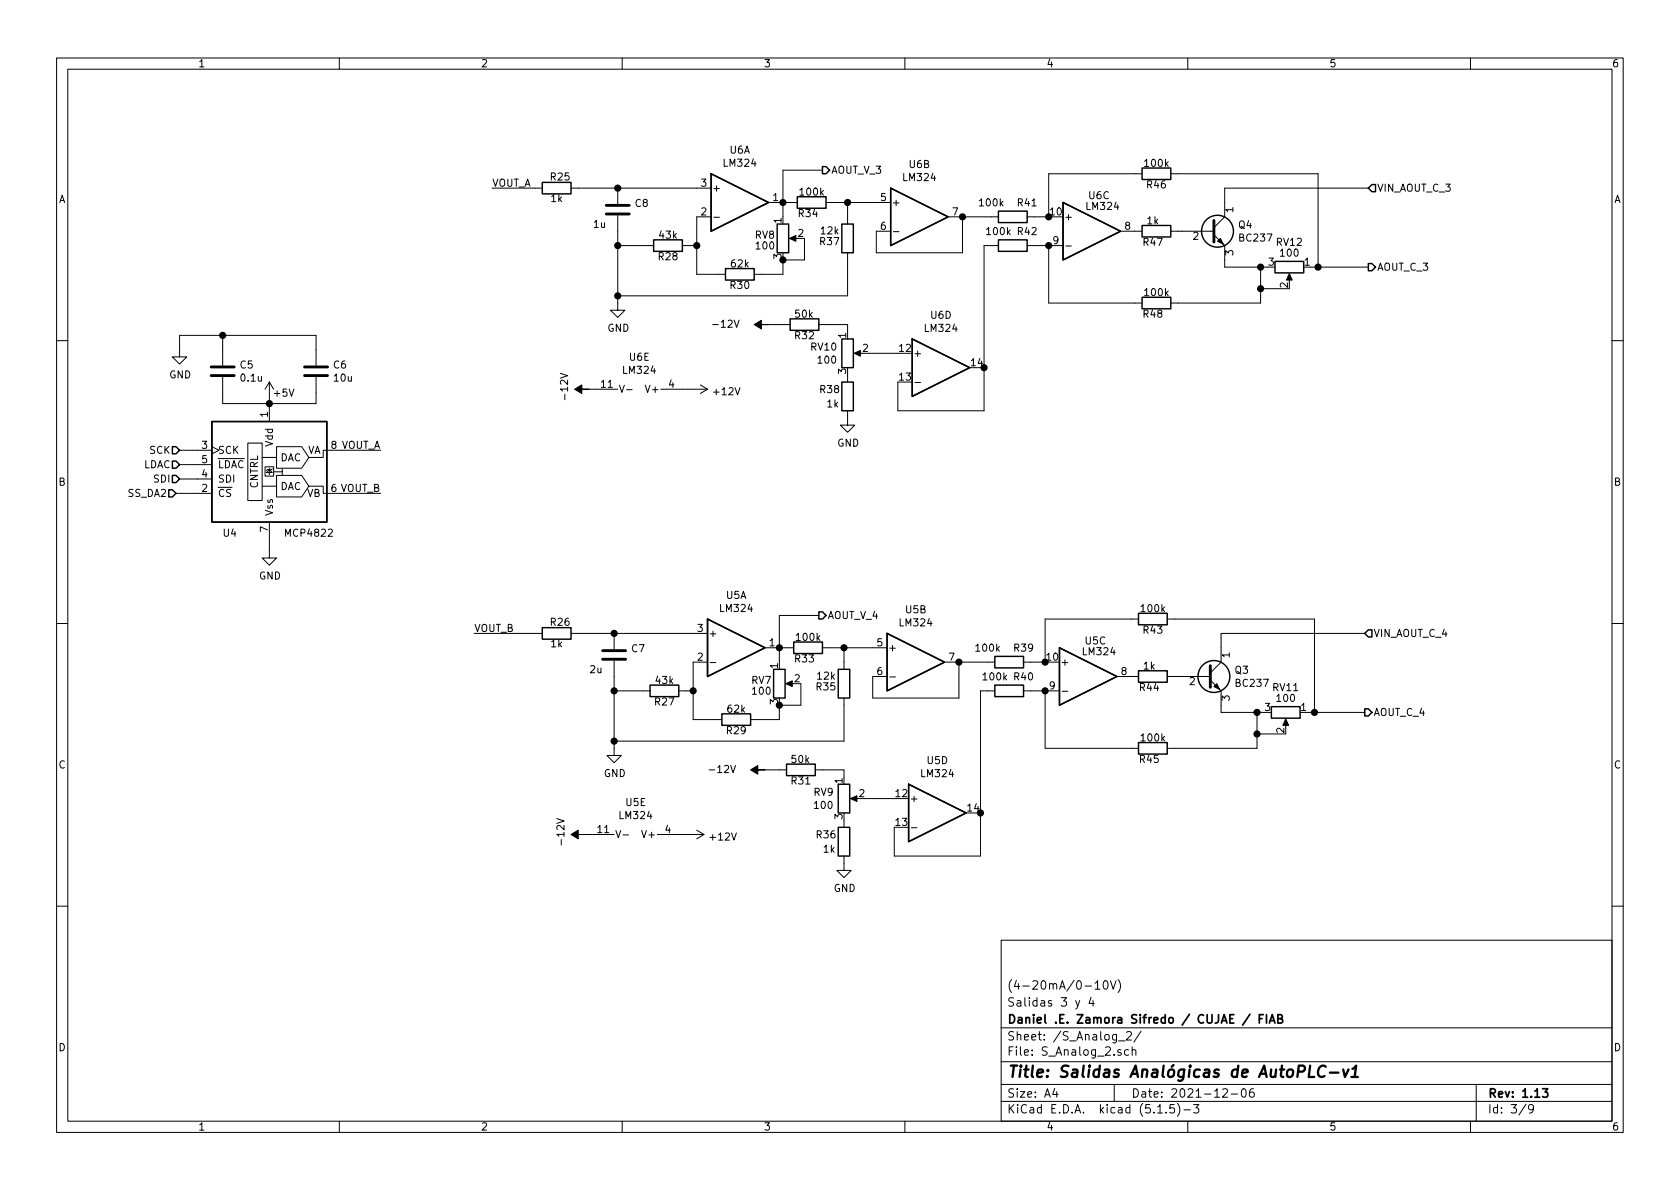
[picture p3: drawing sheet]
EESchema Schematic File Version 4
EELAYER 30 0
EELAYER END
$Descr A4 11693 8268
encoding utf-8
Sheet 3 9
Title "Salidas Analógicas de AutoPLC-v1 "
Date "2021-12-06"
Rev "1.13"
Comp "Daniel .E. Zamora Sifredo / CUJAE / FIAB"
Comment1 "Salidas 3 y 4"
Comment2 "(4-20mA/0-10V)"
Comment3 ""
Comment4 ""
$EndDescr
$Comp
L Transistor_BJT:BC237 Q?
U 1 1
P 8425 1600
AR Path="/61A6B0B8/61DA69D8" Ref="Q?"  Part="1" 
AR Path="/61E1D67A/61DA69D8" Ref="Q4"  Part="1" 
F 0 "Q4" H 8616 1646 50  0000 L CNN
F 1 "BC237" H 8616 1555 50  0000 L CNN
F 2 "Package_TO_SOT_THT:TO-92_Inline" H 8625 1525 50  0001 L CIN
F 3 "http://www.onsemi.com/pub_link/Collateral/BC237-D.PDF" H 8425 1600 50  0001 L CNN
	1    8425 1600
	1    0    0    -1  
$EndComp
$Comp
L Device:R R?
U 1 1
P 8050 1600
AR Path="/61A6B0B8/61878081" Ref="R?"  Part="1" 
AR Path="/61E1D67A/61878081" Ref="R47"  Part="1" 
F 0 "R47" V 8125 1575 50  0000 C CNN
F 1 "1k" V 7975 1575 50  0000 C CNN
F 2 "Resistor_SMD:R_0805_2012Metric_Pad1.15x1.40mm_HandSolder" V 7980 1600 50  0001 C CNN
F 3 "~" H 8050 1600 50  0001 C CNN
	1    8050 1600
	0    1    1    0   
$EndComp
$Comp
L Amplifier_Operational:LM324 U?
U 3 1
P 7600 1600
AR Path="/61A6B0B8/61878083" Ref="U?"  Part="3" 
AR Path="/61E1D67A/61878083" Ref="U6"  Part="3" 
F 0 "U6" H 7650 1850 50  0000 C CNN
F 1 "LM324" H 7675 1775 50  0000 C CNN
F 2 "Package_SO:TSSOP-14_4.4x5mm_P0.65mm" H 7550 1700 50  0001 C CNN
F 3 "http://www.ti.com/lit/ds/symlink/lm2902-n.pdf" H 7650 1800 50  0001 C CNN
	3    7600 1600
	1    0    0    -1  
$EndComp
$Comp
L Device:R_POT RV?
U 1 1
P 5450 1650
AR Path="/61A6B0B8/61DA69EA" Ref="RV?"  Part="1" 
AR Path="/61E1D67A/61DA69EA" Ref="RV8"  Part="1" 
F 0 "RV8" H 5325 1675 50  0000 C CNN
F 1 "100" H 5325 1600 50  0000 C CNN
F 2 "Potentiometer_THT:Potentiometer_Bourns_3296W_Vertical" H 5450 1650 50  0001 C CNN
F 3 "~" H 5450 1650 50  0001 C CNN
	1    5450 1650
	1    0    0    -1  
$EndComp
Connection ~ 6700 1500
Wire Wire Line
	6700 1750 6700 1500
Wire Wire Line
	6100 1750 6700 1750
Wire Wire Line
	6100 1600 6100 1750
$Comp
L Device:C C?
U 1 1
P 4300 1450
AR Path="/61A6B0B8/61DA69F4" Ref="C?"  Part="1" 
AR Path="/61E1D67A/61DA69F4" Ref="C8"  Part="1" 
F 0 "C8" H 4415 1496 50  0000 L CNN
F 1 "1u" H 4125 1350 50  0000 L CNN
F 2 "Capacitor_Tantalum_SMD:CP_EIA-2012-15_AVX-P_Pad1.30x1.05mm_HandSolder" H 4338 1300 50  0001 C CNN
F 3 "~" H 4300 1450 50  0001 C CNN
	1    4300 1450
	1    0    0    -1  
$EndComp
Connection ~ 4300 1300
$Comp
L Amplifier_Operational:LM324 U?
U 2 1
P 6400 1500
AR Path="/61A6B0B8/61876204" Ref="U?"  Part="2" 
AR Path="/61E1D67A/61876204" Ref="U6"  Part="2" 
F 0 "U6" H 6400 1867 50  0000 C CNN
F 1 "LM324" H 6400 1776 50  0000 C CNN
F 2 "Package_SO:TSSOP-14_4.4x5mm_P0.65mm" H 6350 1600 50  0001 C CNN
F 3 "http://www.ti.com/lit/ds/symlink/lm2902-n.pdf" H 6450 1700 50  0001 C CNN
	2    6400 1500
	1    0    0    -1  
$EndComp
$Comp
L power:GND #PWR?
U 1 1
P 4300 2100
AR Path="/61A6B0B8/61876205" Ref="#PWR?"  Part="1" 
AR Path="/61E1D67A/61876205" Ref="#PWR020"  Part="1" 
F 0 "#PWR020" H 4300 1850 50  0001 C CNN
F 1 "GND" H 4305 1927 50  0000 C CNN
F 2 "" H 4300 2100 50  0001 C CNN
F 3 "" H 4300 2100 50  0001 C CNN
	1    4300 2100
	1    0    0    -1  
$EndComp
$Comp
L Amplifier_Operational:LM324 U?
U 5 1
P 4450 2800
AR Path="/61A6B0B8/61876209" Ref="U?"  Part="5" 
AR Path="/61E1D67A/61876209" Ref="U6"  Part="5" 
F 0 "U6" V 4125 2800 50  0000 C CNN
F 1 "LM324" V 4216 2800 50  0000 C CNN
F 2 "Package_SO:TSSOP-14_4.4x5mm_P0.65mm" H 4400 2900 50  0001 C CNN
F 3 "http://www.ti.com/lit/ds/symlink/lm2902-n.pdf" H 4500 3000 50  0001 C CNN
	5    4450 2800
	0    1    1    0   
$EndComp
Wire Wire Line
	4100 2700 4150 2700
$Comp
L power:+12V #PWR?
U 1 1
P 4825 2700
AR Path="/61A6B0B8/61878095" Ref="#PWR?"  Part="1" 
AR Path="/61E1D67A/61878095" Ref="#PWR022"  Part="1" 
F 0 "#PWR022" H 4825 2550 50  0001 C CNN
F 1 "+12V" V 4840 2828 50  0000 L CNN
F 2 "" H 4825 2700 50  0001 C CNN
F 3 "" H 4825 2700 50  0001 C CNN
	1    4825 2700
	0    1    1    0   
$EndComp
$Comp
L Device:R R?
U 1 1
P 5150 1900
AR Path="/61A6B0B8/61DA6A32" Ref="R?"  Part="1" 
AR Path="/61E1D67A/61DA6A32" Ref="R30"  Part="1" 
F 0 "R30" V 5225 1900 50  0000 C CNN
F 1 "62k" V 5075 1900 50  0000 C CNN
F 2 "Resistor_SMD:R_0805_2012Metric_Pad1.15x1.40mm_HandSolder" V 5080 1900 50  0001 C CNN
F 3 "~" H 5150 1900 50  0001 C CNN
	1    5150 1900
	0    1    1    0   
$EndComp
Wire Wire Line
	4850 1700 4800 1700
$Comp
L Device:R R?
U 1 1
P 4650 1700
AR Path="/61A6B0B8/61DA6A39" Ref="R?"  Part="1" 
AR Path="/61E1D67A/61DA6A39" Ref="R28"  Part="1" 
F 0 "R28" V 4725 1700 50  0000 C CNN
F 1 "43k" V 4575 1700 50  0000 C CNN
F 2 "Resistor_SMD:R_0805_2012Metric_Pad1.15x1.40mm_HandSolder" V 4580 1700 50  0001 C CNN
F 3 "~" H 4650 1700 50  0001 C CNN
	1    4650 1700
	0    1    1    0   
$EndComp
Wire Wire Line
	4850 1500 4850 1700
$Comp
L power:-12V #PWR?
U 1 1
P 4100 2700
AR Path="/61A6B0B8/6187620E" Ref="#PWR?"  Part="1" 
AR Path="/61E1D67A/6187620E" Ref="#PWR018"  Part="1" 
F 0 "#PWR018" H 4100 2800 50  0001 C CNN
F 1 "-12V" H 4115 2873 50  0000 C CNN
F 2 "" H 4100 2700 50  0001 C CNN
F 3 "" H 4100 2700 50  0001 C CNN
	1    4100 2700
	0    -1   -1   0   
$EndComp
Wire Wire Line
	4300 1300 4850 1300
Wire Wire Line
	4300 2100 4300 2050
Wire Wire Line
	4500 1700 4300 1700
Connection ~ 4300 1700
Wire Wire Line
	4300 1700 4300 1600
Connection ~ 4300 2050
Wire Wire Line
	4300 2050 4300 1700
$Comp
L Device:R R?
U 1 1
P 5650 1400
AR Path="/61A6B0B8/618780AF" Ref="R?"  Part="1" 
AR Path="/61E1D67A/618780AF" Ref="R34"  Part="1" 
F 0 "R34" V 5725 1375 50  0000 C CNN
F 1 "100k" V 5575 1400 50  0000 C CNN
F 2 "Resistor_SMD:R_0805_2012Metric_Pad1.15x1.40mm_HandSolder" V 5580 1400 50  0001 C CNN
F 3 "~" H 5650 1400 50  0001 C CNN
	1    5650 1400
	0    1    1    0   
$EndComp
Wire Wire Line
	5500 1400 5450 1400
$Comp
L Amplifier_Operational:LM324 U?
U 1 1
P 5150 1400
AR Path="/61A6B0B8/618780B1" Ref="U?"  Part="1" 
AR Path="/61E1D67A/618780B1" Ref="U6"  Part="1" 
F 0 "U6" H 5150 1767 50  0000 C CNN
F 1 "LM324" H 5150 1676 50  0000 C CNN
F 2 "Package_SO:TSSOP-14_4.4x5mm_P0.65mm" H 5100 1500 50  0001 C CNN
F 3 "http://www.ti.com/lit/ds/symlink/lm2902-n.pdf" H 5200 1600 50  0001 C CNN
	1    5150 1400
	1    0    0    -1  
$EndComp
Wire Wire Line
	5450 1500 5450 1400
Connection ~ 5450 1400
Wire Wire Line
	5600 1650 5600 1800
Wire Wire Line
	5600 1800 5450 1800
$Comp
L Device:R R?
U 1 1
P 5900 1650
AR Path="/61A6B0B8/618780B3" Ref="R?"  Part="1" 
AR Path="/61E1D67A/618780B3" Ref="R37"  Part="1" 
F 0 "R37" H 6025 1675 50  0000 C CNN
F 1 "12k" H 6025 1600 50  0000 C CNN
F 2 "Resistor_SMD:R_0805_2012Metric_Pad1.15x1.40mm_HandSolder" V 5830 1650 50  0001 C CNN
F 3 "~" H 5900 1650 50  0001 C CNN
	1    5900 1650
	-1   0    0    1   
$EndComp
Wire Wire Line
	5900 1500 5900 1400
Wire Wire Line
	5900 1400 5800 1400
Wire Wire Line
	4300 2050 5900 2050
Wire Wire Line
	5900 2050 5900 1800
Wire Wire Line
	5900 1400 6100 1400
Connection ~ 5900 1400
Wire Wire Line
	8525 1850 8525 1800
$Comp
L Device:R_POT RV?
U 1 1
P 8975 1850
AR Path="/61A6B0B8/618780B4" Ref="RV?"  Part="1" 
AR Path="/61E1D67A/618780B4" Ref="RV12"  Part="1" 
F 0 "RV12" V 8800 1850 50  0000 C CNN
F 1 "100" V 8875 1850 50  0000 C CNN
F 2 "Potentiometer_THT:Potentiometer_Bourns_3296W_Vertical" H 8975 1850 50  0001 C CNN
F 3 "~" H 8975 1850 50  0001 C CNN
	1    8975 1850
	0    1    1    0   
$EndComp
Wire Wire Line
	8525 1850 8775 1850
Wire Wire Line
	8975 2000 8775 2000
Wire Wire Line
	8775 2000 8775 1850
Connection ~ 8775 1850
Wire Wire Line
	8775 1850 8825 1850
Wire Wire Line
	9125 1850 9175 1850
Wire Wire Line
	8525 1400 8525 1300
Wire Wire Line
	8525 1300 9525 1300
Wire Wire Line
	9175 1850 9175 1200
Wire Wire Line
	9175 1200 8200 1200
Connection ~ 9175 1850
Wire Wire Line
	9175 1850 9525 1850
$Comp
L Device:R R?
U 1 1
P 8050 1200
AR Path="/61A6B0B8/618780B7" Ref="R?"  Part="1" 
AR Path="/61E1D67A/618780B7" Ref="R46"  Part="1" 
F 0 "R46" V 8125 1200 50  0000 C CNN
F 1 "100k" V 7975 1200 50  0000 C CNN
F 2 "Resistor_SMD:R_0805_2012Metric_Pad1.15x1.40mm_HandSolder" V 7980 1200 50  0001 C CNN
F 3 "~" H 8050 1200 50  0001 C CNN
	1    8050 1200
	0    1    1    0   
$EndComp
Wire Wire Line
	7900 1200 7300 1200
Wire Wire Line
	7300 1200 7300 1500
$Comp
L Device:R R?
U 1 1
P 7050 1500
AR Path="/61A6B0B8/61DA6ACA" Ref="R?"  Part="1" 
AR Path="/61E1D67A/61DA6ACA" Ref="R41"  Part="1" 
F 0 "R41" V 6950 1600 50  0000 C CNN
F 1 "100k" V 6950 1350 50  0000 C CNN
F 2 "Resistor_SMD:R_0805_2012Metric_Pad1.15x1.40mm_HandSolder" V 6980 1500 50  0001 C CNN
F 3 "~" H 7050 1500 50  0001 C CNN
	1    7050 1500
	0    1    1    0   
$EndComp
Wire Wire Line
	7200 1500 7300 1500
Connection ~ 7300 1500
$Comp
L Device:R R?
U 1 1
P 7050 1700
AR Path="/61A6B0B8/61DA6AD2" Ref="R?"  Part="1" 
AR Path="/61E1D67A/61DA6AD2" Ref="R42"  Part="1" 
F 0 "R42" V 6950 1800 50  0000 C CNN
F 1 "100k" V 6950 1600 50  0000 C CNN
F 2 "Resistor_SMD:R_0805_2012Metric_Pad1.15x1.40mm_HandSolder" V 6980 1700 50  0001 C CNN
F 3 "~" H 7050 1700 50  0001 C CNN
	1    7050 1700
	0    1    1    0   
$EndComp
Wire Wire Line
	7200 1700 7300 1700
$Comp
L Device:R R?
U 1 1
P 8050 2100
AR Path="/61A6B0B8/6187621E" Ref="R?"  Part="1" 
AR Path="/61E1D67A/6187621E" Ref="R48"  Part="1" 
F 0 "R48" V 8125 2075 50  0000 C CNN
F 1 "100k" V 7975 2100 50  0000 C CNN
F 2 "Resistor_SMD:R_0805_2012Metric_Pad1.15x1.40mm_HandSolder" V 7980 2100 50  0001 C CNN
F 3 "~" H 8050 2100 50  0001 C CNN
	1    8050 2100
	0    1    1    0   
$EndComp
Wire Wire Line
	8200 2100 8775 2100
Wire Wire Line
	8775 2100 8775 2000
Connection ~ 8775 2000
Wire Wire Line
	7900 2100 7300 2100
Wire Wire Line
	7300 2100 7300 1700
Connection ~ 7300 1700
Wire Wire Line
	6700 1500 6900 1500
Wire Wire Line
	6850 2550 6850 1700
Wire Wire Line
	6850 1700 6900 1700
Wire Wire Line
	8200 1600 8225 1600
Wire Wire Line
	4825 2700 4750 2700
Wire Wire Line
	5350 2250 5450 2250
$Comp
L power:-12V #PWR?
U 1 1
P 5350 2250
AR Path="/61A6B0B8/6187621F" Ref="#PWR?"  Part="1" 
AR Path="/61E1D67A/6187621F" Ref="#PWR024"  Part="1" 
F 0 "#PWR024" H 5350 2350 50  0001 C CNN
F 1 "-12V" V 5350 2550 50  0000 C CNN
F 2 "" H 5350 2250 50  0001 C CNN
F 3 "" H 5350 2250 50  0001 C CNN
	1    5350 2250
	0    -1   -1   0   
$EndComp
Wire Wire Line
	5900 2250 5900 2300
Wire Wire Line
	5750 2250 5900 2250
$Comp
L Amplifier_Operational:LM324 U?
U 4 1
P 6550 2550
AR Path="/61A6B0B8/61876220" Ref="U?"  Part="4" 
AR Path="/61E1D67A/61876220" Ref="U6"  Part="4" 
F 0 "U6" H 6550 2917 50  0000 C CNN
F 1 "LM324" H 6550 2826 50  0000 C CNN
F 2 "Package_SO:TSSOP-14_4.4x5mm_P0.65mm" H 6500 2650 50  0001 C CNN
F 3 "http://www.ti.com/lit/ds/symlink/lm2902-n.pdf" H 6600 2750 50  0001 C CNN
	4    6550 2550
	1    0    0    -1  
$EndComp
Connection ~ 6850 2550
$Comp
L Device:R R?
U 1 1
P 5900 2750
AR Path="/61A6B0B8/618780C2" Ref="R?"  Part="1" 
AR Path="/61E1D67A/618780C2" Ref="R38"  Part="1" 
F 0 "R38" H 5700 2800 50  0000 L CNN
F 1 "1k" H 5750 2700 50  0000 L CNN
F 2 "Resistor_SMD:R_0805_2012Metric_Pad1.15x1.40mm_HandSolder" V 5830 2750 50  0001 C CNN
F 3 "~" H 5900 2750 50  0001 C CNN
	1    5900 2750
	1    0    0    -1  
$EndComp
Wire Wire Line
	6050 2450 6250 2450
$Comp
L Device:R_POT RV?
U 1 1
P 5900 2450
AR Path="/61A6B0B8/61876222" Ref="RV?"  Part="1" 
AR Path="/61E1D67A/61876222" Ref="RV10"  Part="1" 
F 0 "RV10" H 5831 2496 50  0000 R CNN
F 1 "100" H 5831 2405 50  0000 R CNN
F 2 "Potentiometer_THT:Potentiometer_Bourns_3296W_Vertical" H 5900 2450 50  0001 C CNN
F 3 "~" H 5900 2450 50  0001 C CNN
	1    5900 2450
	1    0    0    -1  
$EndComp
$Comp
L Device:R R?
U 1 1
P 5600 2250
AR Path="/61A6B0B8/61876223" Ref="R?"  Part="1" 
AR Path="/61E1D67A/61876223" Ref="R32"  Part="1" 
F 0 "R32" V 5675 2175 50  0000 L CNN
F 1 "50k" V 5525 2175 50  0000 L CNN
F 2 "Resistor_SMD:R_0805_2012Metric_Pad1.15x1.40mm_HandSolder" V 5530 2250 50  0001 C CNN
F 3 "~" H 5600 2250 50  0001 C CNN
	1    5600 2250
	0    1    1    0   
$EndComp
Wire Wire Line
	6850 2850 6850 2550
Wire Wire Line
	6250 2850 6850 2850
Wire Wire Line
	6250 2650 6250 2850
$Comp
L power:GND #PWR?
U 1 1
P 5900 2900
AR Path="/61A6B0B8/61876224" Ref="#PWR?"  Part="1" 
AR Path="/61E1D67A/61876224" Ref="#PWR026"  Part="1" 
F 0 "#PWR026" H 5900 2650 50  0001 C CNN
F 1 "GND" H 5905 2727 50  0000 C CNN
F 2 "" H 5900 2900 50  0001 C CNN
F 3 "" H 5900 2900 50  0001 C CNN
	1    5900 2900
	1    0    0    -1  
$EndComp
Wire Wire Line
	5450 1400 5450 1175
Wire Wire Line
	5450 1175 5725 1175
Wire Wire Line
	5000 1900 4850 1900
Wire Wire Line
	4850 1900 4850 1700
Connection ~ 4850 1700
Wire Wire Line
	5300 1900 5450 1900
Wire Wire Line
	5450 1900 5450 1800
Connection ~ 5450 1800
Text HLabel 9525 1300 2    50   Input ~ 0
VIN_AOUT_C_3
Text HLabel 9525 1850 2    50   Output ~ 0
AOUT_C_3
Text HLabel 5725 1175 2    50   Output ~ 0
AOUT_V_3
$Comp
L Transistor_BJT:BC237 Q?
U 1 1
P 8400 4700
AR Path="/61A6B0B8/61876225" Ref="Q?"  Part="1" 
AR Path="/61E1D67A/61876225" Ref="Q3"  Part="1" 
F 0 "Q3" H 8591 4746 50  0000 L CNN
F 1 "BC237" H 8591 4655 50  0000 L CNN
F 2 "Package_TO_SOT_THT:TO-92_Inline" H 8600 4625 50  0001 L CIN
F 3 "http://www.onsemi.com/pub_link/Collateral/BC237-D.PDF" H 8400 4700 50  0001 L CNN
	1    8400 4700
	1    0    0    -1  
$EndComp
$Comp
L Device:R R?
U 1 1
P 8025 4700
AR Path="/61A6B0B8/61876226" Ref="R?"  Part="1" 
AR Path="/61E1D67A/61876226" Ref="R44"  Part="1" 
F 0 "R44" V 8100 4675 50  0000 C CNN
F 1 "1k" V 7950 4675 50  0000 C CNN
F 2 "Resistor_SMD:R_0805_2012Metric_Pad1.15x1.40mm_HandSolder" V 7955 4700 50  0001 C CNN
F 3 "~" H 8025 4700 50  0001 C CNN
	1    8025 4700
	0    1    1    0   
$EndComp
$Comp
L Amplifier_Operational:LM324 U?
U 3 1
P 7575 4700
AR Path="/61A6B0B8/61876227" Ref="U?"  Part="3" 
AR Path="/61E1D67A/61876227" Ref="U5"  Part="3" 
F 0 "U5" H 7625 4950 50  0000 C CNN
F 1 "LM324" H 7650 4875 50  0000 C CNN
F 2 "Package_SO:TSSOP-14_4.4x5mm_P0.65mm" H 7525 4800 50  0001 C CNN
F 3 "http://www.ti.com/lit/ds/symlink/lm2902-n.pdf" H 7625 4900 50  0001 C CNN
	3    7575 4700
	1    0    0    -1  
$EndComp
$Comp
L Device:R_POT RV?
U 1 1
P 5425 4750
AR Path="/61A6B0B8/618780D0" Ref="RV?"  Part="1" 
AR Path="/61E1D67A/618780D0" Ref="RV7"  Part="1" 
F 0 "RV7" H 5300 4775 50  0000 C CNN
F 1 "100" H 5300 4700 50  0000 C CNN
F 2 "Potentiometer_THT:Potentiometer_Bourns_3296W_Vertical" H 5425 4750 50  0001 C CNN
F 3 "~" H 5425 4750 50  0001 C CNN
	1    5425 4750
	1    0    0    -1  
$EndComp
Connection ~ 6675 4600
Wire Wire Line
	6675 4850 6675 4600
Wire Wire Line
	6075 4850 6675 4850
Wire Wire Line
	6075 4700 6075 4850
$Comp
L Device:C C?
U 1 1
P 4275 4550
AR Path="/61A6B0B8/618780D3" Ref="C?"  Part="1" 
AR Path="/61E1D67A/618780D3" Ref="C7"  Part="1" 
F 0 "C7" H 4390 4596 50  0000 L CNN
F 1 "2u" H 4100 4450 50  0000 L CNN
F 2 "Capacitor_Tantalum_SMD:CP_EIA-2012-15_AVX-P_Pad1.30x1.05mm_HandSolder" H 4313 4400 50  0001 C CNN
F 3 "~" H 4275 4550 50  0001 C CNN
	1    4275 4550
	1    0    0    -1  
$EndComp
Connection ~ 4275 4400
$Comp
L Amplifier_Operational:LM324 U?
U 2 1
P 6375 4600
AR Path="/61A6B0B8/6187622A" Ref="U?"  Part="2" 
AR Path="/61E1D67A/6187622A" Ref="U5"  Part="2" 
F 0 "U5" H 6375 4967 50  0000 C CNN
F 1 "LM324" H 6375 4876 50  0000 C CNN
F 2 "Package_SO:TSSOP-14_4.4x5mm_P0.65mm" H 6325 4700 50  0001 C CNN
F 3 "http://www.ti.com/lit/ds/symlink/lm2902-n.pdf" H 6425 4800 50  0001 C CNN
	2    6375 4600
	1    0    0    -1  
$EndComp
$Comp
L power:GND #PWR?
U 1 1
P 4275 5200
AR Path="/61A6B0B8/61DFAC02" Ref="#PWR?"  Part="1" 
AR Path="/61E1D67A/61DFAC02" Ref="#PWR019"  Part="1" 
F 0 "#PWR019" H 4275 4950 50  0001 C CNN
F 1 "GND" H 4280 5027 50  0000 C CNN
F 2 "" H 4275 5200 50  0001 C CNN
F 3 "" H 4275 5200 50  0001 C CNN
	1    4275 5200
	1    0    0    -1  
$EndComp
$Comp
L Amplifier_Operational:LM324 U?
U 5 1
P 4425 5900
AR Path="/61A6B0B8/618780DE" Ref="U?"  Part="5" 
AR Path="/61E1D67A/618780DE" Ref="U5"  Part="5" 
F 0 "U5" V 4100 5900 50  0000 C CNN
F 1 "LM324" V 4191 5900 50  0000 C CNN
F 2 "Package_SO:TSSOP-14_4.4x5mm_P0.65mm" H 4375 6000 50  0001 C CNN
F 3 "http://www.ti.com/lit/ds/symlink/lm2902-n.pdf" H 4475 6100 50  0001 C CNN
	5    4425 5900
	0    1    1    0   
$EndComp
Wire Wire Line
	4075 5800 4125 5800
$Comp
L power:+12V #PWR?
U 1 1
P 4800 5800
AR Path="/61A6B0B8/618780E0" Ref="#PWR?"  Part="1" 
AR Path="/61E1D67A/618780E0" Ref="#PWR021"  Part="1" 
F 0 "#PWR021" H 4800 5650 50  0001 C CNN
F 1 "+12V" V 4815 5928 50  0000 L CNN
F 2 "" H 4800 5800 50  0001 C CNN
F 3 "" H 4800 5800 50  0001 C CNN
	1    4800 5800
	0    1    1    0   
$EndComp
$Comp
L Device:R R?
U 1 1
P 5125 5000
AR Path="/61A6B0B8/61876232" Ref="R?"  Part="1" 
AR Path="/61E1D67A/61876232" Ref="R29"  Part="1" 
F 0 "R29" V 5200 5000 50  0000 C CNN
F 1 "62k" V 5050 5000 50  0000 C CNN
F 2 "Resistor_SMD:R_0805_2012Metric_Pad1.15x1.40mm_HandSolder" V 5055 5000 50  0001 C CNN
F 3 "~" H 5125 5000 50  0001 C CNN
	1    5125 5000
	0    1    1    0   
$EndComp
Wire Wire Line
	4825 4800 4775 4800
$Comp
L Device:R R?
U 1 1
P 4625 4800
AR Path="/61A6B0B8/61876233" Ref="R?"  Part="1" 
AR Path="/61E1D67A/61876233" Ref="R27"  Part="1" 
F 0 "R27" V 4700 4800 50  0000 C CNN
F 1 "43k" V 4550 4800 50  0000 C CNN
F 2 "Resistor_SMD:R_0805_2012Metric_Pad1.15x1.40mm_HandSolder" V 4555 4800 50  0001 C CNN
F 3 "~" H 4625 4800 50  0001 C CNN
	1    4625 4800
	0    1    1    0   
$EndComp
Wire Wire Line
	4825 4600 4825 4800
$Comp
L power:-12V #PWR?
U 1 1
P 4075 5800
AR Path="/61A6B0B8/61876234" Ref="#PWR?"  Part="1" 
AR Path="/61E1D67A/61876234" Ref="#PWR017"  Part="1" 
F 0 "#PWR017" H 4075 5900 50  0001 C CNN
F 1 "-12V" H 4090 5973 50  0000 C CNN
F 2 "" H 4075 5800 50  0001 C CNN
F 3 "" H 4075 5800 50  0001 C CNN
	1    4075 5800
	0    -1   -1   0   
$EndComp
Wire Wire Line
	4275 4400 4825 4400
Wire Wire Line
	4275 5200 4275 5150
Wire Wire Line
	4475 4800 4275 4800
Connection ~ 4275 4800
Wire Wire Line
	4275 4800 4275 4700
Connection ~ 4275 5150
Wire Wire Line
	4275 5150 4275 4800
$Comp
L Device:R R?
U 1 1
P 5625 4500
AR Path="/61A6B0B8/618780FA" Ref="R?"  Part="1" 
AR Path="/61E1D67A/618780FA" Ref="R33"  Part="1" 
F 0 "R33" V 5700 4475 50  0000 C CNN
F 1 "100k" V 5550 4500 50  0000 C CNN
F 2 "Resistor_SMD:R_0805_2012Metric_Pad1.15x1.40mm_HandSolder" V 5555 4500 50  0001 C CNN
F 3 "~" H 5625 4500 50  0001 C CNN
	1    5625 4500
	0    1    1    0   
$EndComp
Wire Wire Line
	5475 4500 5425 4500
$Comp
L Amplifier_Operational:LM324 U?
U 1 1
P 5125 4500
AR Path="/61A6B0B8/618780FC" Ref="U?"  Part="1" 
AR Path="/61E1D67A/618780FC" Ref="U5"  Part="1" 
F 0 "U5" H 5125 4867 50  0000 C CNN
F 1 "LM324" H 5125 4776 50  0000 C CNN
F 2 "Package_SO:TSSOP-14_4.4x5mm_P0.65mm" H 5075 4600 50  0001 C CNN
F 3 "http://www.ti.com/lit/ds/symlink/lm2902-n.pdf" H 5175 4700 50  0001 C CNN
	1    5125 4500
	1    0    0    -1  
$EndComp
Wire Wire Line
	5425 4600 5425 4500
Connection ~ 5425 4500
Wire Wire Line
	5575 4750 5575 4900
Wire Wire Line
	5575 4900 5425 4900
$Comp
L Device:R R?
U 1 1
P 5875 4750
AR Path="/61A6B0B8/618780FE" Ref="R?"  Part="1" 
AR Path="/61E1D67A/618780FE" Ref="R35"  Part="1" 
F 0 "R35" H 6000 4775 50  0000 C CNN
F 1 "12k" H 6000 4700 50  0000 C CNN
F 2 "Resistor_SMD:R_0805_2012Metric_Pad1.15x1.40mm_HandSolder" V 5805 4750 50  0001 C CNN
F 3 "~" H 5875 4750 50  0001 C CNN
	1    5875 4750
	-1   0    0    1   
$EndComp
Wire Wire Line
	5875 4600 5875 4500
Wire Wire Line
	5875 4500 5775 4500
Wire Wire Line
	4275 5150 5875 5150
Wire Wire Line
	5875 5150 5875 4900
Wire Wire Line
	5875 4500 6075 4500
Connection ~ 5875 4500
Wire Wire Line
	8500 4950 8500 4900
$Comp
L Device:R_POT RV?
U 1 1
P 8950 4950
AR Path="/61A6B0B8/61876240" Ref="RV?"  Part="1" 
AR Path="/61E1D67A/61876240" Ref="RV11"  Part="1" 
F 0 "RV11" V 8775 4950 50  0000 C CNN
F 1 "100" V 8850 4950 50  0000 C CNN
F 2 "Potentiometer_THT:Potentiometer_Bourns_3296W_Vertical" H 8950 4950 50  0001 C CNN
F 3 "~" H 8950 4950 50  0001 C CNN
	1    8950 4950
	0    1    1    0   
$EndComp
Wire Wire Line
	8500 4950 8750 4950
Wire Wire Line
	8950 5100 8750 5100
Wire Wire Line
	8750 5100 8750 4950
Connection ~ 8750 4950
Wire Wire Line
	8750 4950 8800 4950
Wire Wire Line
	9100 4950 9150 4950
Wire Wire Line
	8500 4500 8500 4400
Wire Wire Line
	8500 4400 9500 4400
Wire Wire Line
	9150 4950 9150 4300
Wire Wire Line
	9150 4300 8175 4300
Connection ~ 9150 4950
Wire Wire Line
	9150 4950 9500 4950
$Comp
L Device:R R?
U 1 1
P 8025 4300
AR Path="/61A6B0B8/61DFACC3" Ref="R?"  Part="1" 
AR Path="/61E1D67A/61DFACC3" Ref="R43"  Part="1" 
F 0 "R43" V 8100 4300 50  0000 C CNN
F 1 "100k" V 7950 4300 50  0000 C CNN
F 2 "Resistor_SMD:R_0805_2012Metric_Pad1.15x1.40mm_HandSolder" V 7955 4300 50  0001 C CNN
F 3 "~" H 8025 4300 50  0001 C CNN
	1    8025 4300
	0    1    1    0   
$EndComp
Wire Wire Line
	7875 4300 7275 4300
Wire Wire Line
	7275 4300 7275 4600
$Comp
L Device:R R?
U 1 1
P 7025 4600
AR Path="/61A6B0B8/61876242" Ref="R?"  Part="1" 
AR Path="/61E1D67A/61876242" Ref="R39"  Part="1" 
F 0 "R39" V 6925 4700 50  0000 C CNN
F 1 "100k" V 6925 4450 50  0000 C CNN
F 2 "Resistor_SMD:R_0805_2012Metric_Pad1.15x1.40mm_HandSolder" V 6955 4600 50  0001 C CNN
F 3 "~" H 7025 4600 50  0001 C CNN
	1    7025 4600
	0    1    1    0   
$EndComp
Wire Wire Line
	7175 4600 7275 4600
Connection ~ 7275 4600
$Comp
L Device:R R?
U 1 1
P 7025 4800
AR Path="/61A6B0B8/61876243" Ref="R?"  Part="1" 
AR Path="/61E1D67A/61876243" Ref="R40"  Part="1" 
F 0 "R40" V 6925 4900 50  0000 C CNN
F 1 "100k" V 6925 4700 50  0000 C CNN
F 2 "Resistor_SMD:R_0805_2012Metric_Pad1.15x1.40mm_HandSolder" V 6955 4800 50  0001 C CNN
F 3 "~" H 7025 4800 50  0001 C CNN
	1    7025 4800
	0    1    1    0   
$EndComp
Wire Wire Line
	7175 4800 7275 4800
$Comp
L Device:R R?
U 1 1
P 8025 5200
AR Path="/61A6B0B8/61878108" Ref="R?"  Part="1" 
AR Path="/61E1D67A/61878108" Ref="R45"  Part="1" 
F 0 "R45" V 8100 5175 50  0000 C CNN
F 1 "100k" V 7950 5200 50  0000 C CNN
F 2 "Resistor_SMD:R_0805_2012Metric_Pad1.15x1.40mm_HandSolder" V 7955 5200 50  0001 C CNN
F 3 "~" H 8025 5200 50  0001 C CNN
	1    8025 5200
	0    1    1    0   
$EndComp
Wire Wire Line
	8175 5200 8750 5200
Wire Wire Line
	8750 5200 8750 5100
Connection ~ 8750 5100
Wire Wire Line
	7875 5200 7275 5200
Wire Wire Line
	7275 5200 7275 4800
Connection ~ 7275 4800
Wire Wire Line
	6675 4600 6875 4600
Wire Wire Line
	6825 5650 6825 4800
Wire Wire Line
	6825 4800 6875 4800
Wire Wire Line
	8175 4700 8200 4700
Wire Wire Line
	4800 5800 4725 5800
Wire Wire Line
	5325 5350 5425 5350
$Comp
L power:-12V #PWR?
U 1 1
P 5325 5350
AR Path="/61A6B0B8/6187810B" Ref="#PWR?"  Part="1" 
AR Path="/61E1D67A/6187810B" Ref="#PWR023"  Part="1" 
F 0 "#PWR023" H 5325 5450 50  0001 C CNN
F 1 "-12V" V 5325 5650 50  0000 C CNN
F 2 "" H 5325 5350 50  0001 C CNN
F 3 "" H 5325 5350 50  0001 C CNN
	1    5325 5350
	0    -1   -1   0   
$EndComp
Wire Wire Line
	5875 5350 5875 5400
Wire Wire Line
	5725 5350 5875 5350
$Comp
L Amplifier_Operational:LM324 U?
U 4 1
P 6525 5650
AR Path="/61A6B0B8/6187810D" Ref="U?"  Part="4" 
AR Path="/61E1D67A/6187810D" Ref="U5"  Part="4" 
F 0 "U5" H 6525 6017 50  0000 C CNN
F 1 "LM324" H 6525 5926 50  0000 C CNN
F 2 "Package_SO:TSSOP-14_4.4x5mm_P0.65mm" H 6475 5750 50  0001 C CNN
F 3 "http://www.ti.com/lit/ds/symlink/lm2902-n.pdf" H 6575 5850 50  0001 C CNN
	4    6525 5650
	1    0    0    -1  
$EndComp
Connection ~ 6825 5650
$Comp
L Device:R R?
U 1 1
P 5875 5850
AR Path="/61A6B0B8/61876247" Ref="R?"  Part="1" 
AR Path="/61E1D67A/61876247" Ref="R36"  Part="1" 
F 0 "R36" H 5675 5900 50  0000 L CNN
F 1 "1k" H 5725 5800 50  0000 L CNN
F 2 "Resistor_SMD:R_0805_2012Metric_Pad1.15x1.40mm_HandSolder" V 5805 5850 50  0001 C CNN
F 3 "~" H 5875 5850 50  0001 C CNN
	1    5875 5850
	1    0    0    -1  
$EndComp
Wire Wire Line
	6025 5550 6225 5550
$Comp
L Device:R_POT RV?
U 1 1
P 5875 5550
AR Path="/61A6B0B8/61876248" Ref="RV?"  Part="1" 
AR Path="/61E1D67A/61876248" Ref="RV9"  Part="1" 
F 0 "RV9" H 5806 5596 50  0000 R CNN
F 1 "100" H 5806 5505 50  0000 R CNN
F 2 "Potentiometer_THT:Potentiometer_Bourns_3296W_Vertical" H 5875 5550 50  0001 C CNN
F 3 "~" H 5875 5550 50  0001 C CNN
	1    5875 5550
	1    0    0    -1  
$EndComp
$Comp
L Device:R R?
U 1 1
P 5575 5350
AR Path="/61A6B0B8/61876249" Ref="R?"  Part="1" 
AR Path="/61E1D67A/61876249" Ref="R31"  Part="1" 
F 0 "R31" V 5650 5275 50  0000 L CNN
F 1 "50k" V 5500 5275 50  0000 L CNN
F 2 "Resistor_SMD:R_0805_2012Metric_Pad1.15x1.40mm_HandSolder" V 5505 5350 50  0001 C CNN
F 3 "~" H 5575 5350 50  0001 C CNN
	1    5575 5350
	0    1    1    0   
$EndComp
Wire Wire Line
	6825 5950 6825 5650
Wire Wire Line
	6225 5950 6825 5950
Wire Wire Line
	6225 5750 6225 5950
$Comp
L power:GND #PWR?
U 1 1
P 5875 6000
AR Path="/61A6B0B8/61DFAD11" Ref="#PWR?"  Part="1" 
AR Path="/61E1D67A/61DFAD11" Ref="#PWR025"  Part="1" 
F 0 "#PWR025" H 5875 5750 50  0001 C CNN
F 1 "GND" H 5880 5827 50  0000 C CNN
F 2 "" H 5875 6000 50  0001 C CNN
F 3 "" H 5875 6000 50  0001 C CNN
	1    5875 6000
	1    0    0    -1  
$EndComp
Wire Wire Line
	5425 4500 5425 4275
Wire Wire Line
	5425 4275 5700 4275
Wire Wire Line
	4975 5000 4825 5000
Wire Wire Line
	4825 5000 4825 4800
Connection ~ 4825 4800
Wire Wire Line
	5275 5000 5425 5000
Wire Wire Line
	5425 5000 5425 4900
Connection ~ 5425 4900
Text HLabel 9500 4400 2    50   Input ~ 0
VIN_AOUT_C_4
Text HLabel 9500 4950 2    50   Output ~ 0
AOUT_C_4
Text HLabel 5700 4275 2    50   Output ~ 0
AOUT_V_4
$Comp
L Device:R R?
U 1 1
P 3875 4400
AR Path="/61A6B0B8/61D3FC67" Ref="R?"  Part="1" 
AR Path="/61E1D67A/61D3FC67" Ref="R26"  Part="1" 
F 0 "R26" V 3950 4375 50  0000 C CNN
F 1 "1k" V 3800 4400 50  0000 C CNN
F 2 "Resistor_SMD:R_0805_2012Metric_Pad1.15x1.40mm_HandSolder" V 3805 4400 50  0001 C CNN
F 3 "~" H 3875 4400 50  0001 C CNN
	1    3875 4400
	0    -1   -1   0   
$EndComp
Wire Wire Line
	4025 4400 4275 4400
Wire Wire Line
	4025 1300 4300 1300
Wire Wire Line
	3425 1300 3725 1300
Wire Wire Line
	1225 3425 1375 3425
Text HLabel 1225 3425 0    50   Input ~ 0
SS_DA2
Wire Wire Line
	1875 3725 1875 3825
Wire Wire Line
	1250 3125 1375 3125
Text HLabel 1250 3125 0    50   Input ~ 0
SCK
Wire Wire Line
	1250 3225 1375 3225
Text HLabel 1250 3225 0    50   Input ~ 0
LDAC
Wire Wire Line
	1250 3325 1375 3325
Text HLabel 1250 3325 0    50   Input ~ 0
SDI
Wire Wire Line
	1875 2750 1875 2800
$Comp
L power:GND #PWR?
U 1 1
P 1875 3825
AR Path="/61A6B0B8/61BD463F" Ref="#PWR?"  Part="1" 
AR Path="/61E1D67A/61BD463F" Ref="#PWR016"  Part="1" 
F 0 "#PWR016" H 1875 3575 50  0001 C CNN
F 1 "GND" H 1880 3652 50  0000 C CNN
F 2 "" H 1875 3825 50  0001 C CNN
F 3 "" H 1875 3825 50  0001 C CNN
	1    1875 3825
	1    0    0    -1  
$EndComp
$Comp
L Analog_DAC:MCP4822 U?
U 1 1
P 1875 3225
AR Path="/61A6B0B8/61BD4647" Ref="U?"  Part="1" 
AR Path="/61E1D67A/61BD4647" Ref="U4"  Part="1" 
F 0 "U4" H 1600 2750 50  0000 C CNN
F 1 "MCP4822" H 2150 2750 50  0000 C CNN
F 2 "Package_SO:SOP-8_3.9x4.9mm_P1.27mm" H 2675 2925 50  0001 C CNN
F 3 "http://ww1.microchip.com/downloads/en/DeviceDoc/20002249B.pdf" H 2675 2925 50  0001 C CNN
	1    1875 3225
	1    0    0    -1  
$EndComp
$Comp
L Device:C C?
U 1 1
P 2200 2575
AR Path="/61A6B0B8/61BD464D" Ref="C?"  Part="1" 
AR Path="/61E1D67A/61BD464D" Ref="C6"  Part="1" 
F 0 "C6" H 2315 2621 50  0000 L CNN
F 1 "10u" H 2315 2530 50  0000 L CNN
F 2 "Capacitor_SMD:CP_Elec_3x5.3" H 2238 2425 50  0001 C CNN
F 3 "~" H 2200 2575 50  0001 C CNN
	1    2200 2575
	1    0    0    -1  
$EndComp
Wire Wire Line
	2200 2725 2200 2800
Wire Wire Line
	2200 2800 1875 2800
Connection ~ 1875 2800
Wire Wire Line
	1875 2800 1875 2825
$Comp
L Device:C C?
U 1 1
P 1550 2575
AR Path="/61A6B0B8/61BD4657" Ref="C?"  Part="1" 
AR Path="/61E1D67A/61BD4657" Ref="C5"  Part="1" 
F 0 "C5" H 1665 2621 50  0000 L CNN
F 1 "0.1u" H 1665 2530 50  0000 L CNN
F 2 "Capacitor_Tantalum_SMD:CP_EIA-1608-08_AVX-J_Pad1.25x1.05mm_HandSolder" H 1588 2425 50  0001 C CNN
F 3 "~" H 1550 2575 50  0001 C CNN
	1    1550 2575
	1    0    0    -1  
$EndComp
Wire Wire Line
	1550 2725 1550 2800
Wire Wire Line
	1550 2800 1875 2800
Wire Wire Line
	1550 2425 1550 2325
Wire Wire Line
	1550 2325 2200 2325
Wire Wire Line
	2200 2325 2200 2425
$Comp
L power:GND #PWR?
U 1 1
P 1250 2425
AR Path="/61A6B0B8/61BD4662" Ref="#PWR?"  Part="1" 
AR Path="/61E1D67A/61BD4662" Ref="#PWR014"  Part="1" 
F 0 "#PWR014" H 1250 2175 50  0001 C CNN
F 1 "GND" H 1255 2252 50  0000 C CNN
F 2 "" H 1250 2425 50  0001 C CNN
F 3 "" H 1250 2425 50  0001 C CNN
	1    1250 2425
	1    0    0    -1  
$EndComp
Wire Wire Line
	1250 2425 1250 2325
Wire Wire Line
	1250 2325 1550 2325
Connection ~ 1550 2325
$Comp
L Device:R R?
U 1 1
P 3875 1300
AR Path="/61A6B0B8/61BF51B2" Ref="R?"  Part="1" 
AR Path="/61E1D67A/61BF51B2" Ref="R25"  Part="1" 
F 0 "R25" V 3950 1275 50  0000 C CNN
F 1 "1k" V 3800 1300 50  0000 C CNN
F 2 "Resistor_SMD:R_0805_2012Metric_Pad1.15x1.40mm_HandSolder" V 3805 1300 50  0001 C CNN
F 3 "~" H 3875 1300 50  0001 C CNN
	1    3875 1300
	0    -1   -1   0   
$EndComp
Wire Wire Line
	3300 4400 3725 4400
$Comp
L power:+5V #PWR015
U 1 1
P 1875 2750
F 0 "#PWR015" H 1875 2600 50  0001 C CNN
F 1 "+5V" H 1975 2775 50  0000 C CNN
F 2 "" H 1875 2750 50  0001 C CNN
F 3 "" H 1875 2750 50  0001 C CNN
	1    1875 2750
	1    0    0    -1  
$EndComp
Wire Wire Line
	2375 3125 2650 3125
Text Label 2650 3125 2    50   ~ 0
VOUT_A
Text Label 2650 3425 2    50   ~ 0
VOUT_B
Wire Wire Line
	2650 3425 2375 3425
Text Label 3425 1300 0    50   ~ 0
VOUT_A
Text Label 3300 4400 0    50   ~ 0
VOUT_B
$EndSCHEMATC
